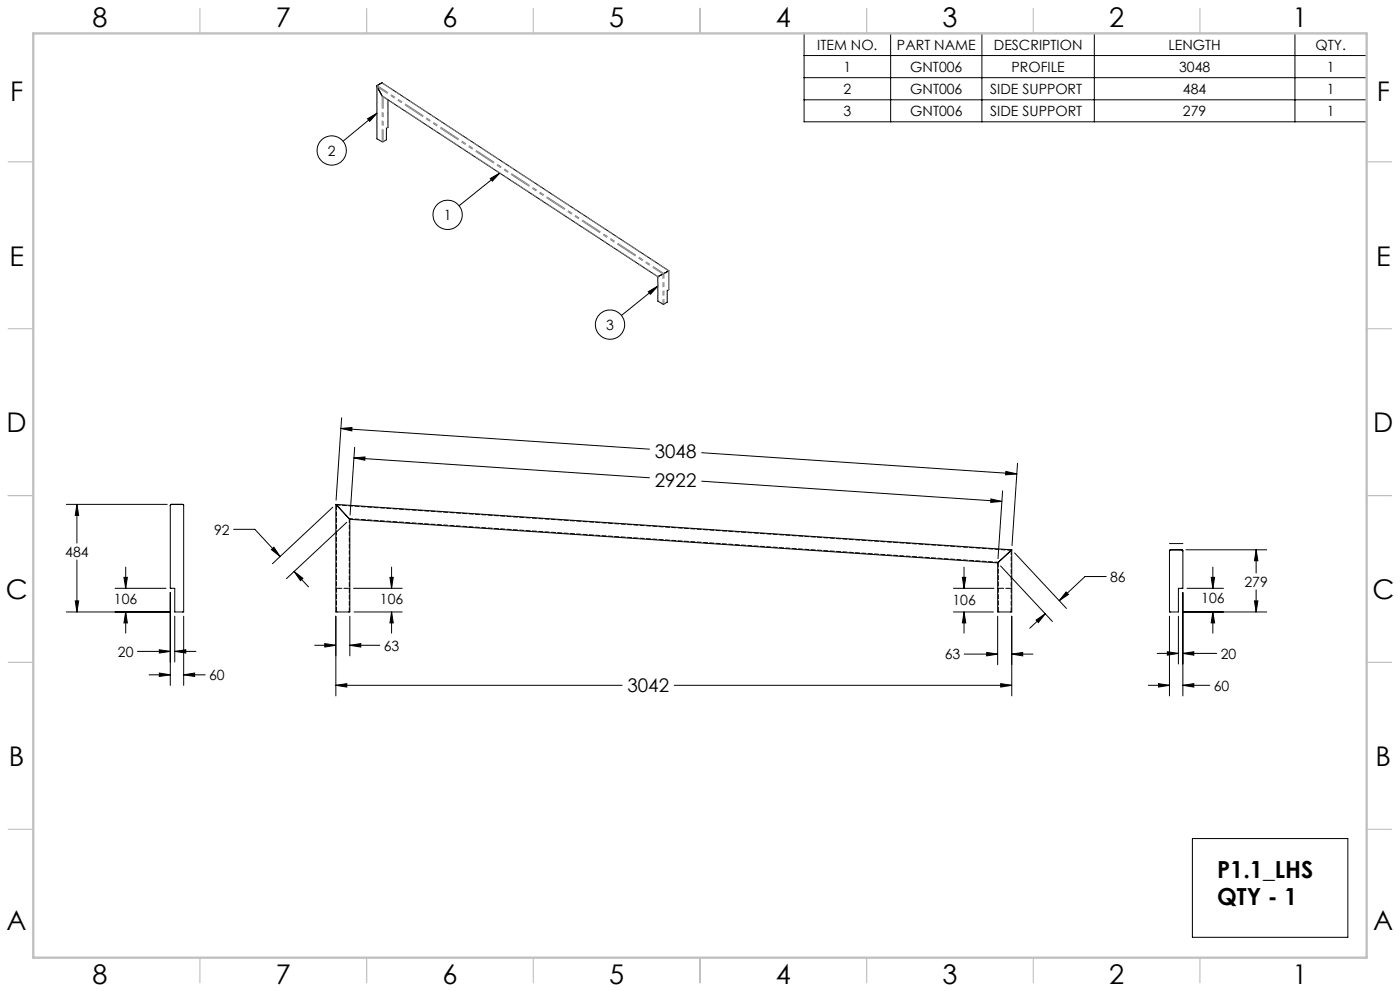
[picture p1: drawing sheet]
<svg xmlns="http://www.w3.org/2000/svg" width="420mm" height="297mm" viewBox="0 0 420 297" stroke-linecap="round" stroke-linejoin="round" font-family="sans-serif">
<g fill="none" stroke="#000" stroke-width=".3">
<path d="M241.2 10h168.8v26.5h-168.8zM241.2 16.6h168.8M267.2 10v26.5M294.6 10v26.5M328.3 10v26.5M388.5 10v26.5M110.3 35.6l2.8-1.7-2.2 2.5zM113.1 25.8v15.8l1.6 .9 1.2-.6v-3.5l.5-.2v-8.3M113.1 33.9l-10.2 8.4M114.5 24.8l-1.4 1 1.7 3.1 82.5 54M114.5 24.8l.2 .1M114.7 24.9l85.9 56.2"/>
<path d="M241.2 23.3h168.8M241.2 29.9h168.8M147.1 53.5l2.9-1.6-2.3 2.4zM150 51.9l-12.3 9.8M194.5 87.4l2.9-1.7-2.3 2.5zM197.4 85.7l-11 8.8M197.4 82.9h-.1M198.9 82.2l-1.5 .7M199.2 82l-.3 .2M200.6 81.2l-1.4 .8M200.6 81.1h.1M200.6 81.1v5.7l-.4 .3v3.5l-1.1 .6-1.8-1v-7.3"/>
<path d="M102.3 128.4l92.5 6.2M102.3 128.4l3.3-.3v1zM102.5 125.2l-1.7 24.7M106.2 137.2l88.6 6M106.2 137.2l3.3-.3-.1 1zM106.4 134.1l-1.4 20.3M210.5 135.7l94.5 6.3M305.3 138.8l-1.7 24.7M19.9 151.2h30.3M23.1 151.2l.5 3.2h-1zM23.1 151.2v11.6M51.4 151.2l-.3 .3"/>
<path d="M51.4 151.2h3.4l.3 .3v31.9h-2.7v-7.1h-1.3v-24.8M70.1 158.6h6.3l7.6 8.2M99.8 152l-18.1 16.9M100.8 151.2v32.2h4.2v-27.8M100.8 151.2l.3 .3M100.8 151.2l202.7 13.6M101.1 151.5l3.5 3.8M104 156.5l-18.1 16.9M104.6 155.3l.4 .3M105 155.6l194.3 13.1M210.5 144.2l90.1 6.1M297.3 149.5l3.3 .8-3.4 .3z"/>
<path d="M300.8 147.1l-1.4 20.3M301.8 141.3l3.2 .7-3.3 .3zM23.1 167.8v15.6M34.5 176.3h15.3M37.2 173h1l-.5 3.3zM37.7 170v6.3M51.1 177.6v27.8M81.4 164.7l.8-.7 1.8 2.8zM88.2 171.3l2.7 2-.8 .7zM88.2 171.3l4.4 4.6M106 176.3h14.6M117 173h1l-.5 3.3z"/>
<path d="M117.5 170v6.3M286 176.3h12.2M288.7 173h1l-.5 3.3zM289.2 170v6.3M300.2 169.6l15.5 16.7M303.2 165.1l-3.9 3.6M303.5 164.8l-.3 .3M303.5 164.8v18.6h-4.2v-14.7M304.4 165.7l15.5 16.6M319.8 177.4l.7 .7-2.7 1.9zM331.9 172.8h-6.4l-7.7 7.2M350.8 162.9h4.1"/>
<path d="M351.2 164.8l-.4 .3M351.2 164.8h3.4l.3 .3v11.2h-1.4v7.1h-2.7v-18.3M354.9 177.6v31M355.8 164.8h24.2M356.1 176.3h10.9M363.4 173h1l-.5 3.3zM363.9 170v6.3M376.8 164.8l.6 3.3h-1.1zM376.8 164.8v6.9M376.8 176.8v6.6M19.9 183.4h31.3M22.6 180.1h1l-.5 3.3z"/>
<path d="M37.7 183.4l.5 3.3h-1zM37.7 183.4v6.4M41.2 195.2h9.9M47.8 194.7l3.3 .5-3.3 .5zM52.4 195.2l3.3-.5v1zM52.4 184.7v13.7M52.4 195.2h6.4M55.1 184.7v20.7M94.4 193.4h6.4M97.4 192.9l3.4 .5-3.4 .5zM100.8 184.7v23.9M105 193.4l3.2-.5v1z"/>
<path d="M105 184.7v11.9M105 193.4h8.9M106.2 183.4h14.4M117.5 183.4l.5 3.3h-1zM117.5 183.4v6.4M286 183.4h12M289.2 183.4l.5 3.3h-1zM289.2 183.4v6.4M289.2 196h10.1M296 195.5l3.3 .5-3.3 .6zM299.3 184.7v14.5M303.5 184.7v23.9"/>
<path d="M303.5 196l3.3-.5v1.1zM303.5 196h6.4M310.8 185.8l2.8-1.9-2.1 2.7zM313.6 183.9l-4.7 4.4M347.2 195.8h6.3M350.2 195.3l3.3 .5-3.3 .6zM350.8 184.7v23.9M353.5 184.7v14.3M354.8 183.4h25.2M354.9 195.8l3.2-.5v1.1zM354.9 195.8h10.1M363.9 183.4l.5 3.3h-1z"/>
<path d="M363.9 183.4v6.4M376.3 180.1h1.1l-.6 3.3zM44.7 202.2h6.4M47.8 201.7l3.3 .5-3.3 .5zM55.1 202.2l3.3-.5v1zM55.1 202.2h6.5M100.8 205.4h85.9M100.8 205.4l3.2-.5v1zM202.3 205.4h101.2M300.2 204.9l3.3 .5-3.3 .5zM344.5 205.4h6.3M347.6 204.9l3.2 .5-3.2 .5z"/>
<path d="M354.9 205.4l3.2-.5v1zM354.9 205.4h8M357.7 251.3h46.7v29.6h-46.7z"/>
<circle cx="99.5" cy="45.1" r="4.4"/>
<circle cx="134.3" cy="64.4" r="4.4"/>
<circle cx="183" cy="97.3" r="4.4"/>
</g>
<g fill="none" stroke="#c0c0c0" stroke-width=".35">
<path d="M60 2.5v7.5M110 2.5v7.5M160 2.5v7.5M210 2.5v7.5M260 2.5v7.5M310 2.5v7.5M360 2.5v7.5M2.5 48.5h7.5M410 48.5h7.5M2.5 98.5h7.5M410 98.5h7.5M2.5 148.5h7.5"/>
<path d="M410 148.5h7.5M2.5 198.5h7.5M410 198.5h7.5M2.5 248.5h7.5M410 248.5h7.5M60 287v7.5M110 287v7.5M160 287v7.5M210 287v7.5M260 287v7.5M310 287v7.5M360 287v7.5"/>
</g>
<path d="M10 10h400v277h-400z" fill="none" stroke="#c0c0c0" stroke-width=".7"/>
<g fill="#000">
<path d="M147.1 53.5l2.9-1.6-2.3 2.4zM110.3 35.6l2.8-1.7-2.2 2.5zM194.5 87.4l2.9-1.7-2.3 2.5z"/>
<path d="M102.3 128.4l3.3-.3v1zM301.8 141.3l3.2 .7-3.3 .3zM106.2 137.2l3.3-.3-.1 1zM297.3 149.5l3.3 .8-3.4 .3zM100.8 205.4l3.2-.5v1zM300.2 204.9l3.3 .5-3.3 .5z"/>
<path d="M105 193.4l3.2-.5v1zM97.4 192.9l3.4 .5-3.4 .5zM117.5 183.4l.5 3.3h-1zM117 173h1l-.5 3.3zM288.7 173h1l-.5 3.3zM289.2 183.4l.5 3.3h-1zM319.8 177.4l.7 .7-2.7 1.9zM310.8 185.8l2.8-1.9-2.1 2.7zM88.2 171.3l2.7 2-.8 .7zM81.4 164.7l.8-.7 1.8 2.8zM296 195.5l3.3 .5-3.3 .6zM303.5 196l3.3-.5v1.1zM376.8 164.8l.6 3.3h-1.1zM376.3 180.1h1.1l-.6 3.3zM363.9 183.4l.5 3.3h-1zM363.4 173h1l-.5 3.3zM350.2 195.3l3.3 .5-3.3 .6zM354.9 195.8l3.2-.5v1.1zM347.6 204.9l3.2 .5-3.2 .5zM354.9 205.4l3.2-.5v1zM23.1 151.2l.5 3.2h-1zM22.6 180.1h1l-.5 3.3zM37.2 173h1l-.5 3.3zM37.7 183.4l.5 3.3h-1zM47.8 194.7l3.3 .5-3.3 .5zM52.4 195.2l3.3-.5v1zM47.8 201.7l3.3 .5-3.3 .5zM55.1 202.2l3.3-.5v1z"/>
</g>
<path d="M100.8 176.3h.1M100.9 176.3h.2M104.6 176.3h.2M104.8 176.3h.2M299.3 176.3h.2M299.5 176.3h.2M303.2 176.3h.2M303.4 164.9v18.5M303.4 176.3h.1M104.8 183.4v-28" fill="none" stroke="#000" stroke-width=".3" stroke-dasharray="1.3 .6"/>
<path d="M101.1 176.3h3.5M299.7 176.3h3.5M100.9 183.4v-32.1" fill="none" stroke="#000" stroke-width=".3" stroke-dasharray="1.3 .6" stroke-dashoffset="-.2"/>
<path d="M100.9 151.3l202.5 13.6M104.8 155.4l194.7 13.1" fill="none" stroke="#000" stroke-width=".3" stroke-dasharray="1.3 .6" stroke-dashoffset=".2"/>
<path d="M299.5 168.5v14.9" fill="none" stroke="#000" stroke-width=".3" stroke-dasharray="1.3 .6" stroke-dashoffset="-.1"/>
<path d="M113.2 25.6l86 56.4M114.6 24.8l86 56.4M114.6 42.5v-13.8" fill="none" stroke="#808080" stroke-width=".3" stroke-dasharray="6.3 1.3 1.3 1.3 1.3 1.3" stroke-dashoffset="2.6"/>
<path d="M113.2 41.6v-15.6" fill="none" stroke="#808080" stroke-width=".3" stroke-dasharray="6.3 1.3 1.3 1.3 1.3 1.3" stroke-dashoffset="1.7"/>
<path d="M114.9 42.5v-13.6" fill="none" stroke="#808080" stroke-width=".3" stroke-dasharray="6.3 1.3 1.3 1.3 1.3 1.3" stroke-dashoffset="2.8"/>
<path d="M116.3 38.2v-8.3" fill="none" stroke="#808080" stroke-width=".3" stroke-dasharray="6.3 1.3 1.3 1.3 1.3 1.3" stroke-dashoffset="5.4"/>
<path d="M113.2 26l85.7 56.1" fill="none" stroke="#808080" stroke-width=".3" stroke-dasharray="6.3 1.3 1.3 1.3 1.3 1.3" stroke-dashoffset="2.7"/>
<path d="M114.6 28.7l82.8 54.2" fill="none" stroke="#808080" stroke-width=".3" stroke-dasharray="6.3 1.3 1.3 1.3 1.3 1.3" stroke-dashoffset="4.5"/>
<path d="M198.9 82.1v9M199.2 82v9.1" fill="none" stroke="#808080" stroke-width=".3" stroke-dasharray="6.3 1.3 1.3 1.3 1.3 1.3" stroke-dashoffset="5"/>
<path d="M200.6 81.2v5.6" fill="none" stroke="#808080" stroke-width=".3" stroke-dasharray="6.3 1.3 1.3 1.3 1.3 1.3"/>
<path d="M197.4 82.9v7.3" fill="none" stroke="#808080" stroke-width=".3" stroke-dasharray="6.3 1.3 1.3 1.3 1.3 1.3" stroke-dashoffset="5.8"/>
<g font-size="8.1">
<text x="27.8" y="8">8</text>
<text x="82.8" y="8">7</text>
<text x="132.8" y="8">6</text>
<text x="182.8" y="8">5</text>
<text x="232.8" y="8">4</text>
<text x="282.8" y="8">3</text>
<text x="332.8" y="8">2</text>
<text x="387.8" y="8">1</text>
<text x="3" y="30.4">F</text>
<text x="413" y="30.4">F</text>
<text x="2.8" y="79.6">E</text>
<text x="412.8" y="79.6">E</text>
<text x="2" y="129.6">D</text>
<text x="412" y="129.6">D</text>
<text x="1.7" y="179.6">C</text>
<text x="411.7" y="179.6">C</text>
<text x="2.7" y="229.6">B</text>
<text x="412.7" y="229.6">B</text>
<text x="2" y="278.9">A</text>
<text x="412" y="278.9">A</text>
<text x="27.8" y="295">8</text>
<text x="82.8" y="295">7</text>
<text x="132.8" y="295">6</text>
<text x="182.8" y="295">5</text>
<text x="232.8" y="295">4</text>
<text x="282.8" y="295">3</text>
<text x="332.8" y="295">2</text>
<text x="387.8" y="295">1</text>
</g>
<g font-size="7.1">
<text x="365.1" y="263.2">P1.1_LHS</text>
<text x="365.1" y="271.2">QTY - 1</text>
</g>
<g font-size="5.6">
<text x="196.4" y="137.3">3048</text>
<text x="196.4" y="145.8">2922</text>
<text x="188.2" y="207.5">3042</text>
</g>
<g font-size="4.2">
<text x="245.2" y="14.8">ITEM NO.</text>
<text x="269.1" y="14.8">PART NAME</text>
<text x="298.2" y="14.8">DESCRIPTION</text>
<text x="350.5" y="14.8">LENGTH</text>
<text x="394.7" y="14.8">QTY.</text>
<text x="253.1" y="21.5">1</text>
<text x="273.1" y="21.5">GNT006</text>
<text x="303.5" y="21.5">PROFILE</text>
<text x="353.7" y="21.5">3048</text>
<text x="398.1" y="21.5">1</text>
<text x="253.1" y="28.1">2</text>
<text x="273.1" y="28.1">GNT006</text>
<text x="297.1" y="28.1">SIDE SUPPORT</text>
<text x="354.9" y="28.1">484</text>
<text x="398.1" y="28.1">1</text>
<text x="253.1" y="34.7">3</text>
<text x="273.1" y="34.7">GNT006</text>
<text x="297.1" y="34.7">SIDE SUPPORT</text>
<text x="354.9" y="34.7">279</text>
<text x="398.1" y="34.7">1</text>
<text x="98.3" y="46.6">2</text>
<text x="133.1" y="65.9">1</text>
<text x="181.8" y="98.8">3</text>
<text x="64.2" y="160.2">92</text>
<text x="19.6" y="166.9">484</text>
<text x="333.1" y="174.4">86</text>
<text x="373.3" y="175.8">279</text>
<text x="34.2" y="181.1">106</text>
<text x="114" y="181">106</text>
<text x="285.7" y="181.3">106</text>
<text x="360.4" y="180.7">106</text>
<text x="35.4" y="196.8">20</text>
<text x="115.1" y="195">63</text>
<text x="283.4" y="197.6">63</text>
<text x="366.2" y="197.4">20</text>
<text x="62.7" y="203.8">60</text>
<text x="364.1" y="207">60</text>
</g>
</svg>
